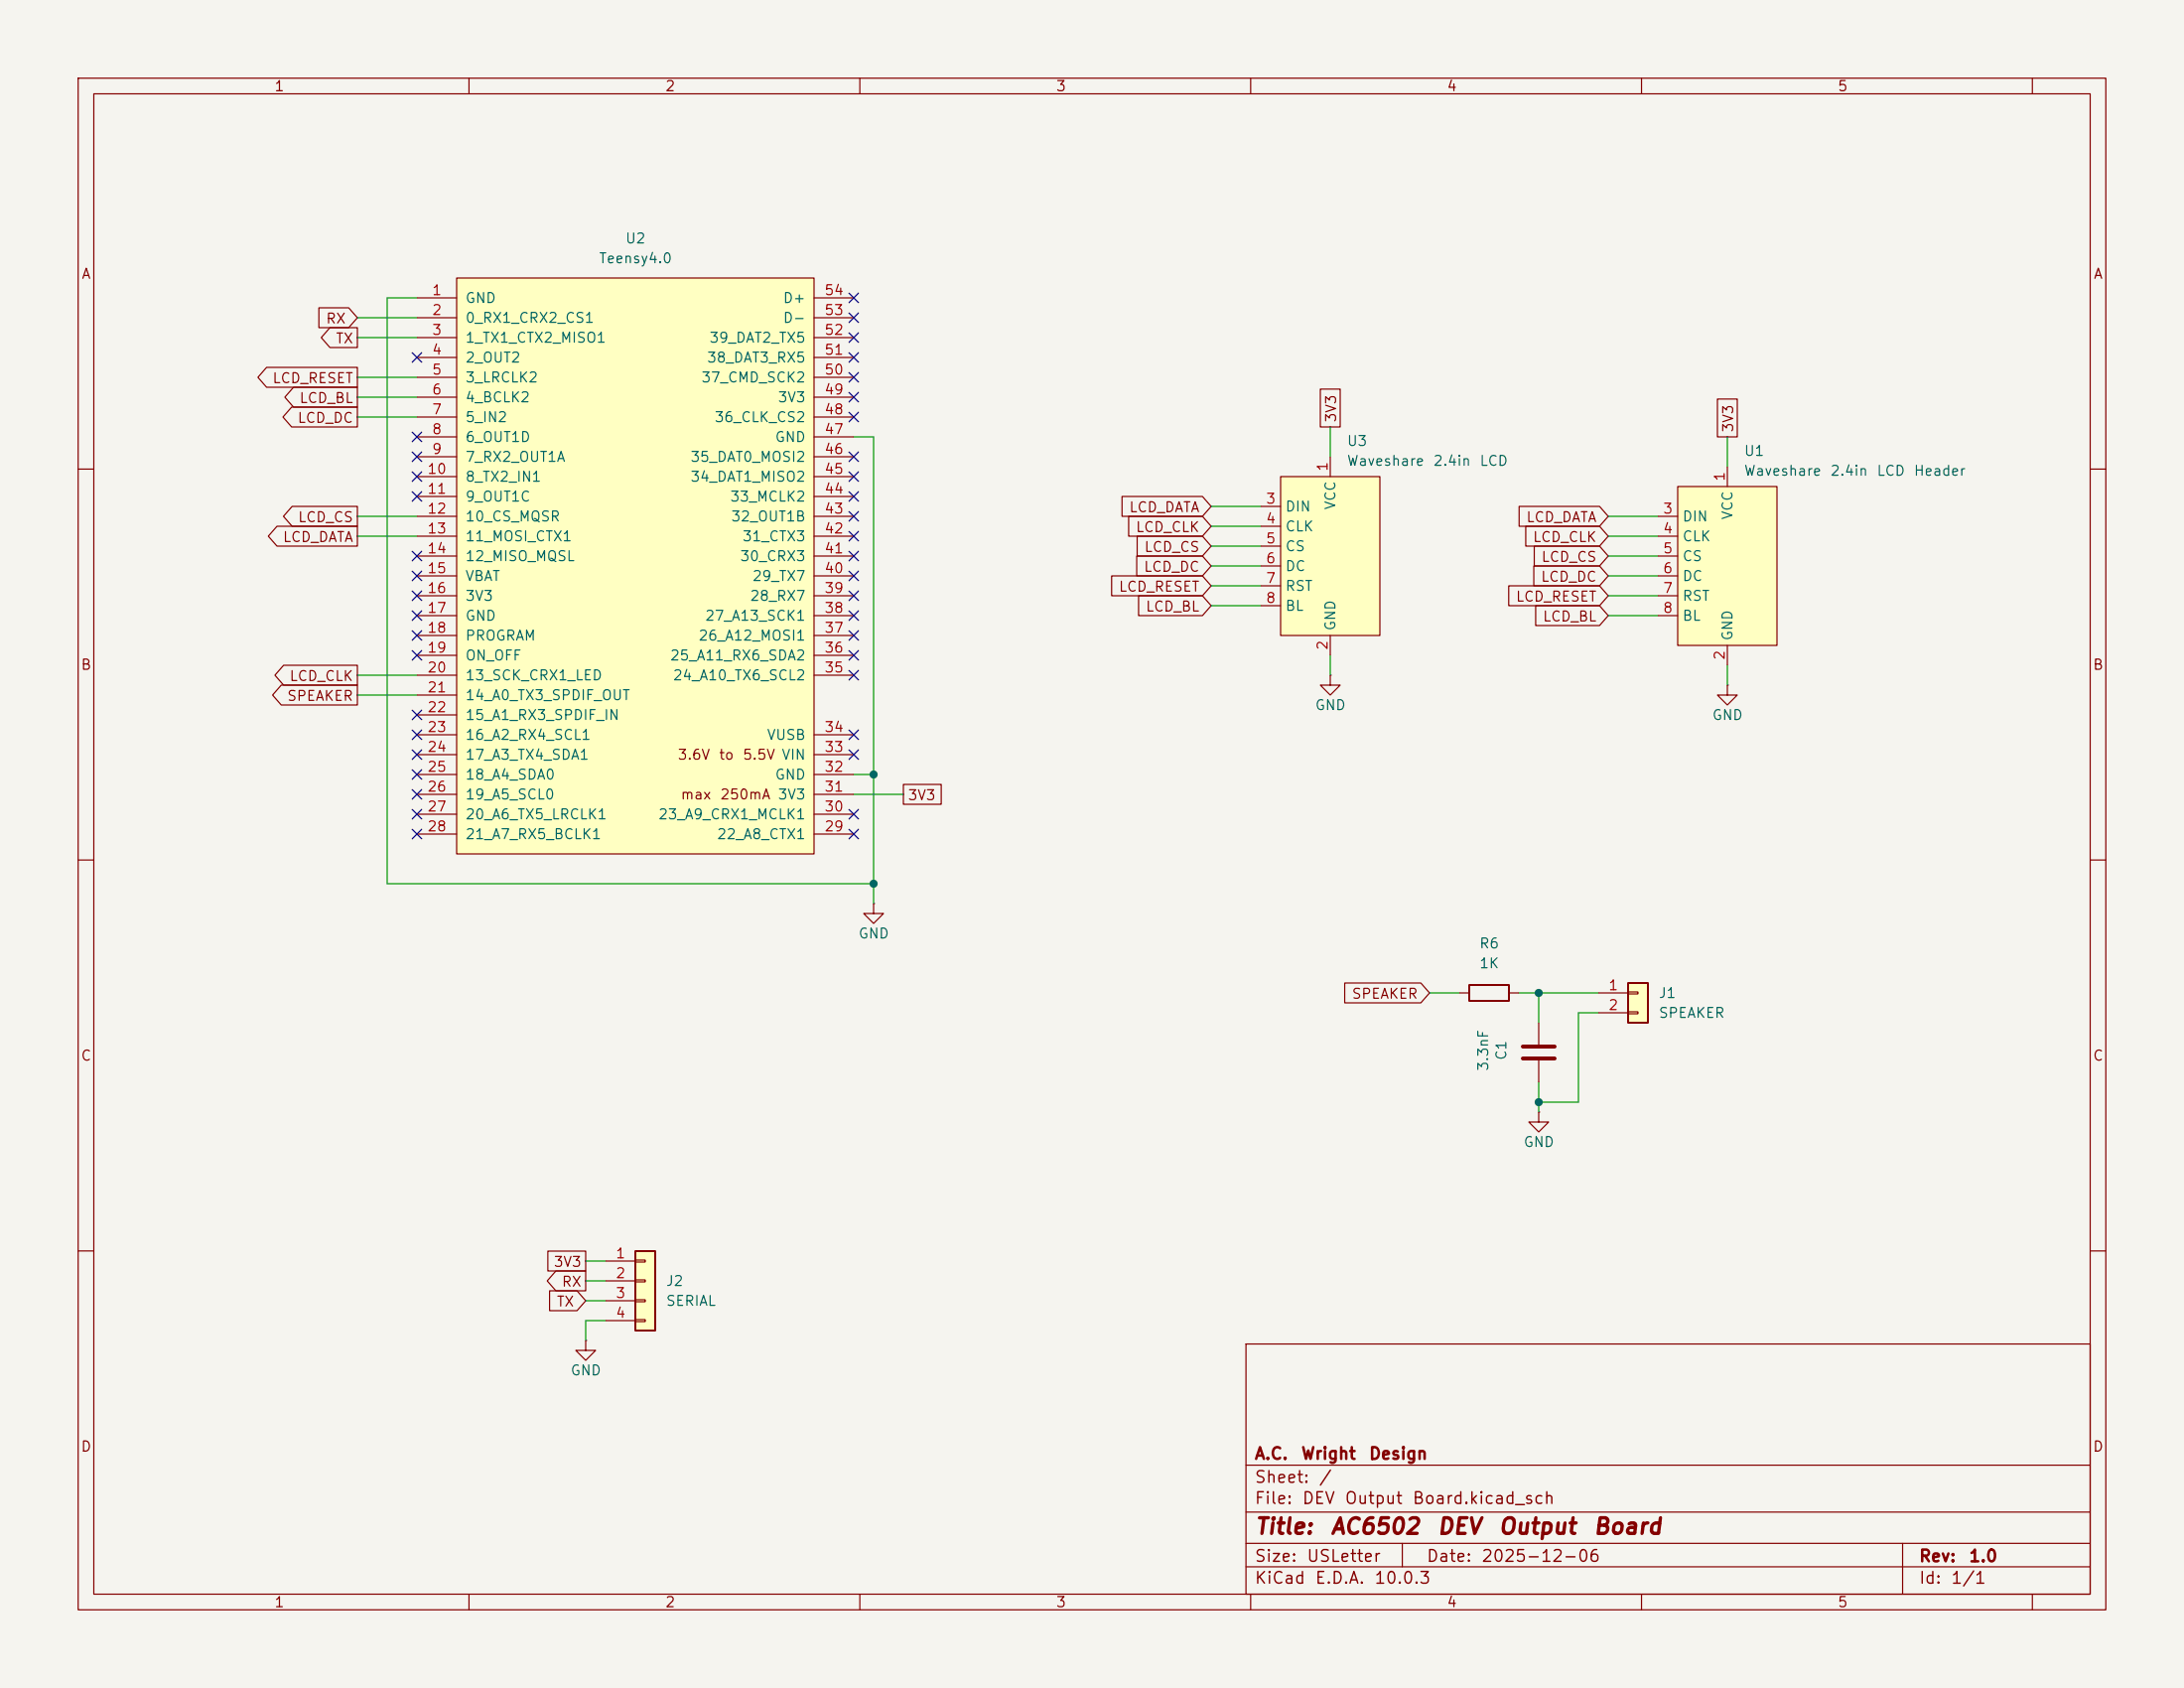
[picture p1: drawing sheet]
(kicad_sch
 (version 20250114)
 (generator "eeschema")
 (generator_version "9.0")
 (paper "USLetter")
 (title_block
  (title "AC6502 DEV Output Board")
  (date "2025-12-06")
  (rev "1.0")
  (company "A.C. Wright Design"))
 (lib_symbols
  (symbol "6502 Parts:Teensy4.0"
   (pin_names
    (offset 1.016)) (exclude_from_sim no) (in_bom yes) (on_board yes)
   (property "Reference" "U" (at 0 39.37 0) (effects (font (size 1.27 1.27))))
   (property "Value" "Teensy4.0" (at 0 -39.37 0) (effects (font (size 1.27 1.27))))
   (property "Footprint" "" (at -10.16 5.08 0) (effects (font (size 1.27 1.27)) (hide yes)))
   (property "Datasheet" "" (at -10.16 5.08 0) (effects (font (size 1.27 1.27)) (hide yes)))
   (property "Description" "" (at 0 0 0) (effects (font (size 1.27 1.27)) (hide yes)))
   (symbol "Teensy4.0_0_0"
    (text "3.6V to 5.5V" (at 11.43 -24.13 0) (effects (font (size 1.27 1.27))))
    (text "max 250mA" (at 11.43 -29.21 0) (effects (font (size 1.27 1.27))))
    (pin bidirectional line (at -27.94 24.13 0) (length 5.08) (name "3_LRCLK2" (effects (font (size 1.27 1.27)))) (number "5" (effects (font (size 1.27 1.27)))))
    (pin bidirectional line (at -27.94 21.59 0) (length 5.08) (name "4_BCLK2" (effects (font (size 1.27 1.27)))) (number "6" (effects (font (size 1.27 1.27)))))
    (pin bidirectional line (at -27.94 19.05 0) (length 5.08) (name "5_IN2" (effects (font (size 1.27 1.27)))) (number "7" (effects (font (size 1.27 1.27)))))
    (pin bidirectional line (at -27.94 16.51 0) (length 5.08) (name "6_OUT1D" (effects (font (size 1.27 1.27)))) (number "8" (effects (font (size 1.27 1.27)))))
    (pin bidirectional line (at -27.94 13.97 0) (length 5.08) (name "7_RX2_OUT1A" (effects (font (size 1.27 1.27)))) (number "9" (effects (font (size 1.27 1.27)))))
    (pin bidirectional line (at -27.94 11.43 0) (length 5.08) (name "8_TX2_IN1" (effects (font (size 1.27 1.27)))) (number "10" (effects (font (size 1.27 1.27)))))
    (pin bidirectional line (at -27.94 8.89 0) (length 5.08) (name "9_OUT1C" (effects (font (size 1.27 1.27)))) (number "11" (effects (font (size 1.27 1.27)))))
    (pin bidirectional line (at -27.94 6.35 0) (length 5.08) (name "10_CS_MQSR" (effects (font (size 1.27 1.27)))) (number "12" (effects (font (size 1.27 1.27)))))
    (pin bidirectional line (at -27.94 3.81 0) (length 5.08) (name "11_MOSI_CTX1" (effects (font (size 1.27 1.27)))) (number "13" (effects (font (size 1.27 1.27)))))
    (pin bidirectional line (at -27.94 1.27 0) (length 5.08) (name "12_MISO_MQSL" (effects (font (size 1.27 1.27)))) (number "14" (effects (font (size 1.27 1.27)))))
    (pin power_in line (at -27.94 -1.27 0) (length 5.08) (name "VBAT" (effects (font (size 1.27 1.27)))) (number "15" (effects (font (size 1.27 1.27)))))
    (pin power_in line (at -27.94 -3.81 0) (length 5.08) (name "3V3" (effects (font (size 1.27 1.27)))) (number "16" (effects (font (size 1.27 1.27)))))
    (pin power_in line (at -27.94 -6.35 0) (length 5.08) (name "GND" (effects (font (size 1.27 1.27)))) (number "17" (effects (font (size 1.27 1.27)))))
    (pin input line (at -27.94 -8.89 0) (length 5.08) (name "PROGRAM" (effects (font (size 1.27 1.27)))) (number "18" (effects (font (size 1.27 1.27)))))
    (pin input line (at -27.94 -11.43 0) (length 5.08) (name "ON_OFF" (effects (font (size 1.27 1.27)))) (number "19" (effects (font (size 1.27 1.27)))))
    (pin bidirectional line (at -27.94 -13.97 0) (length 5.08) (name "13_SCK_CRX1_LED" (effects (font (size 1.27 1.27)))) (number "20" (effects (font (size 1.27 1.27)))))
    (pin bidirectional line (at -27.94 -16.51 0) (length 5.08) (name "14_A0_TX3_SPDIF_OUT" (effects (font (size 1.27 1.27)))) (number "21" (effects (font (size 1.27 1.27)))))
    (pin bidirectional line (at -27.94 -19.05 0) (length 5.08) (name "15_A1_RX3_SPDIF_IN" (effects (font (size 1.27 1.27)))) (number "22" (effects (font (size 1.27 1.27)))))
    (pin bidirectional line (at -27.94 -21.59 0) (length 5.08) (name "16_A2_RX4_SCL1" (effects (font (size 1.27 1.27)))) (number "23" (effects (font (size 1.27 1.27)))))
    (pin bidirectional line (at -27.94 -24.13 0) (length 5.08) (name "17_A3_TX4_SDA1" (effects (font (size 1.27 1.27)))) (number "24" (effects (font (size 1.27 1.27)))))
    (pin bidirectional line (at -27.94 -26.67 0) (length 5.08) (name "18_A4_SDA0" (effects (font (size 1.27 1.27)))) (number "25" (effects (font (size 1.27 1.27)))))
    (pin bidirectional line (at -27.94 -29.21 0) (length 5.08) (name "19_A5_SCL0" (effects (font (size 1.27 1.27)))) (number "26" (effects (font (size 1.27 1.27)))))
    (pin bidirectional line (at -27.94 -31.75 0) (length 5.08) (name "20_A6_TX5_LRCLK1" (effects (font (size 1.27 1.27)))) (number "27" (effects (font (size 1.27 1.27)))))
    (pin bidirectional line (at -27.94 -34.29 0) (length 5.08) (name "21_A7_RX5_BCLK1" (effects (font (size 1.27 1.27)))) (number "28" (effects (font (size 1.27 1.27)))))
    (pin bidirectional line (at 27.94 34.29 180) (length 5.08) (name "D+" (effects (font (size 1.27 1.27)))) (number "54" (effects (font (size 1.27 1.27)))))
    (pin bidirectional line (at 27.94 31.75 180) (length 5.08) (name "D-" (effects (font (size 1.27 1.27)))) (number "53" (effects (font (size 1.27 1.27)))))
    (pin bidirectional line (at 27.94 29.21 180) (length 5.08) (name "39_DAT2_TX5" (effects (font (size 1.27 1.27)))) (number "52" (effects (font (size 1.27 1.27)))))
    (pin bidirectional line (at 27.94 26.67 180) (length 5.08) (name "38_DAT3_RX5" (effects (font (size 1.27 1.27)))) (number "51" (effects (font (size 1.27 1.27)))))
    (pin bidirectional line (at 27.94 24.13 180) (length 5.08) (name "37_CMD_SCK2" (effects (font (size 1.27 1.27)))) (number "50" (effects (font (size 1.27 1.27)))))
    (pin power_out line (at 27.94 21.59 180) (length 5.08) (name "3V3" (effects (font (size 1.27 1.27)))) (number "49" (effects (font (size 1.27 1.27)))))
    (pin bidirectional line (at 27.94 19.05 180) (length 5.08) (name "36_CLK_CS2" (effects (font (size 1.27 1.27)))) (number "48" (effects (font (size 1.27 1.27)))))
    (pin power_out line (at 27.94 16.51 180) (length 5.08) (name "GND" (effects (font (size 1.27 1.27)))) (number "47" (effects (font (size 1.27 1.27)))))
    (pin bidirectional line (at 27.94 13.97 180) (length 5.08) (name "35_DAT0_MOSI2" (effects (font (size 1.27 1.27)))) (number "46" (effects (font (size 1.27 1.27)))))
    (pin bidirectional line (at 27.94 11.43 180) (length 5.08) (name "34_DAT1_MISO2" (effects (font (size 1.27 1.27)))) (number "45" (effects (font (size 1.27 1.27)))))
    (pin bidirectional line (at 27.94 8.89 180) (length 5.08) (name "33_MCLK2" (effects (font (size 1.27 1.27)))) (number "44" (effects (font (size 1.27 1.27)))))
    (pin bidirectional line (at 27.94 6.35 180) (length 5.08) (name "32_OUT1B" (effects (font (size 1.27 1.27)))) (number "43" (effects (font (size 1.27 1.27)))))
    (pin bidirectional line (at 27.94 3.81 180) (length 5.08) (name "31_CTX3" (effects (font (size 1.27 1.27)))) (number "42" (effects (font (size 1.27 1.27)))))
    (pin bidirectional line (at 27.94 1.27 180) (length 5.08) (name "30_CRX3" (effects (font (size 1.27 1.27)))) (number "41" (effects (font (size 1.27 1.27)))))
    (pin bidirectional line (at 27.94 -1.27 180) (length 5.08) (name "29_TX7" (effects (font (size 1.27 1.27)))) (number "40" (effects (font (size 1.27 1.27)))))
    (pin bidirectional line (at 27.94 -3.81 180) (length 5.08) (name "28_RX7" (effects (font (size 1.27 1.27)))) (number "39" (effects (font (size 1.27 1.27)))))
    (pin bidirectional line (at 27.94 -6.35 180) (length 5.08) (name "27_A13_SCK1" (effects (font (size 1.27 1.27)))) (number "38" (effects (font (size 1.27 1.27)))))
    (pin bidirectional line (at 27.94 -8.89 180) (length 5.08) (name "26_A12_MOSI1" (effects (font (size 1.27 1.27)))) (number "37" (effects (font (size 1.27 1.27)))))
    (pin bidirectional line (at 27.94 -11.43 180) (length 5.08) (name "25_A11_RX6_SDA2" (effects (font (size 1.27 1.27)))) (number "36" (effects (font (size 1.27 1.27)))))
    (pin bidirectional line (at 27.94 -13.97 180) (length 5.08) (name "24_A10_TX6_SCL2" (effects (font (size 1.27 1.27)))) (number "35" (effects (font (size 1.27 1.27)))))
    (pin power_out line (at 27.94 -21.59 180) (length 5.08) (name "VUSB" (effects (font (size 1.27 1.27)))) (number "34" (effects (font (size 1.27 1.27)))))
    (pin power_in line (at 27.94 -24.13 180) (length 5.08) (name "VIN" (effects (font (size 1.27 1.27)))) (number "33" (effects (font (size 1.27 1.27)))))
    (pin power_in line (at 27.94 -26.67 180) (length 5.08) (name "GND" (effects (font (size 1.27 1.27)))) (number "32" (effects (font (size 1.27 1.27)))))
    (pin power_out line (at 27.94 -29.21 180) (length 5.08) (name "3V3" (effects (font (size 1.27 1.27)))) (number "31" (effects (font (size 1.27 1.27)))))
    (pin bidirectional line (at 27.94 -31.75 180) (length 5.08) (name "23_A9_CRX1_MCLK1" (effects (font (size 1.27 1.27)))) (number "30" (effects (font (size 1.27 1.27)))))
    (pin bidirectional line (at 27.94 -34.29 180) (length 5.08) (name "22_A8_CTX1" (effects (font (size 1.27 1.27)))) (number "29" (effects (font (size 1.27 1.27))))))
   (symbol "Teensy4.0_0_1"
    (rectangle (start -20.32 -31.75) (end -20.32 -31.75) (stroke (width 0) (type solid)) (fill (type none))))
   (symbol "Teensy4.0_1_1"
    (rectangle (start -22.86 36.83) (end 22.86 -36.83) (stroke (width 0) (type solid)) (fill (type background)))
    (pin power_in line (at -27.94 34.29 0) (length 5.08) (name "GND" (effects (font (size 1.27 1.27)))) (number "1" (effects (font (size 1.27 1.27)))))
    (pin bidirectional line (at -27.94 31.75 0) (length 5.08) (name "0_RX1_CRX2_CS1" (effects (font (size 1.27 1.27)))) (number "2" (effects (font (size 1.27 1.27)))))
    (pin bidirectional line (at -27.94 29.21 0) (length 5.08) (name "1_TX1_CTX2_MISO1" (effects (font (size 1.27 1.27)))) (number "3" (effects (font (size 1.27 1.27)))))
    (pin bidirectional line (at -27.94 26.67 0) (length 5.08) (name "2_OUT2" (effects (font (size 1.27 1.27)))) (number "4" (effects (font (size 1.27 1.27))))))
   (embedded_fonts no))
  (symbol "6502 Parts:Waveshare 2.4in LCD" (exclude_from_sim no) (in_bom no) (on_board yes)
   (property "Reference" "U" (at -5.842 11.684 0) (effects (font (size 1.27 1.27))))
   (property "Value" "Waveshare 2.4in LCD" (at 11.938 11.684 0) (effects (font (size 1.27 1.27))))
   (property "Footprint" "" (at 0 0 0) (effects (font (size 1.27 1.27)) (hide yes)))
   (property "Datasheet" "https://learn.adafruit.com/adafruit-micro-sd-breakout-board-card-tutorial/download" (at 0 0 0) (effects (font (size 1.27 1.27)) (hide yes)))
   (property "Description" "" (at 0 0 0) (effects (font (size 1.27 1.27)) (hide yes)))
   (symbol "Waveshare 2.4in LCD_1_1"
    (rectangle (start -6.35 10.16) (end 6.35 -10.16) (stroke (width 0) (type default)) (fill (type background)))
    (pin input line (at -8.89 6.35 0) (length 2.54) (name "DIN" (effects (font (size 1.27 1.27)))) (number "3" (effects (font (size 1.27 1.27)))))
    (pin input line (at -8.89 3.81 0) (length 2.54) (name "CLK" (effects (font (size 1.27 1.27)))) (number "4" (effects (font (size 1.27 1.27)))))
    (pin input line (at -8.89 1.27 0) (length 2.54) (name "CS" (effects (font (size 1.27 1.27)))) (number "5" (effects (font (size 1.27 1.27)))))
    (pin input line (at -8.89 -1.27 0) (length 2.54) (name "DC" (effects (font (size 1.27 1.27)))) (number "6" (effects (font (size 1.27 1.27)))))
    (pin input line (at -8.89 -3.81 0) (length 2.54) (name "RST" (effects (font (size 1.27 1.27)))) (number "7" (effects (font (size 1.27 1.27)))))
    (pin input line (at -8.89 -6.35 0) (length 2.54) (name "BL" (effects (font (size 1.27 1.27)))) (number "8" (effects (font (size 1.27 1.27)))))
    (pin power_in line (at 0 12.7 270) (length 2.54) (name "VCC" (effects (font (size 1.27 1.27)))) (number "1" (effects (font (size 1.27 1.27)))))
    (pin power_in line (at 0 -12.7 90) (length 2.54) (name "GND" (effects (font (size 1.27 1.27)))) (number "2" (effects (font (size 1.27 1.27))))))
   (embedded_fonts no))
  (symbol "Connector_Generic:Conn_01x02"
   (pin_names
    (offset 1.016) (hide yes)) (exclude_from_sim no) (in_bom yes) (on_board yes)
   (property "Reference" "J" (at 0 2.54 0) (effects (font (size 1.27 1.27))))
   (property "Value" "Conn_01x02" (at 0 -5.08 0) (effects (font (size 1.27 1.27))))
   (property "Footprint" "" (at 0 0 0) (effects (font (size 1.27 1.27)) (hide yes)))
   (property "Datasheet" "~" (at 0 0 0) (effects (font (size 1.27 1.27)) (hide yes)))
   (property "Description" "Generic connector, single row, 01x02, script generated (kicad-library-utils/schlib/autogen/connector/)" (at 0 0 0) (effects (font (size 1.27 1.27)) (hide yes)))
   (symbol "Conn_01x02_1_1"
    (rectangle (start -1.27 1.27) (end 1.27 -3.81) (stroke (width 0.254) (type default)) (fill (type background)))
    (rectangle (start -1.27 0.127) (end 0 -0.127) (stroke (width 0.1524) (type default)) (fill (type none)))
    (rectangle (start -1.27 -2.413) (end 0 -2.667) (stroke (width 0.1524) (type default)) (fill (type none)))
    (pin passive line (at -5.08 0 0) (length 3.81) (name "Pin_1" (effects (font (size 1.27 1.27)))) (number "1" (effects (font (size 1.27 1.27)))))
    (pin passive line (at -5.08 -2.54 0) (length 3.81) (name "Pin_2" (effects (font (size 1.27 1.27)))) (number "2" (effects (font (size 1.27 1.27))))))
   (embedded_fonts no))
  (symbol "Connector_Generic:Conn_01x04"
   (pin_names
    (offset 1.016) (hide yes)) (exclude_from_sim no) (in_bom yes) (on_board yes)
   (property "Reference" "J" (at 0 5.08 0) (effects (font (size 1.27 1.27))))
   (property "Value" "Conn_01x04" (at 0 -7.62 0) (effects (font (size 1.27 1.27))))
   (property "Footprint" "" (at 0 0 0) (effects (font (size 1.27 1.27)) (hide yes)))
   (property "Datasheet" "~" (at 0 0 0) (effects (font (size 1.27 1.27)) (hide yes)))
   (property "Description" "Generic connector, single row, 01x04, script generated (kicad-library-utils/schlib/autogen/connector/)" (at 0 0 0) (effects (font (size 1.27 1.27)) (hide yes)))
   (symbol "Conn_01x04_1_1"
    (rectangle (start -1.27 3.81) (end 1.27 -6.35) (stroke (width 0.254) (type default)) (fill (type background)))
    (rectangle (start -1.27 2.667) (end 0 2.413) (stroke (width 0.1524) (type default)) (fill (type none)))
    (rectangle (start -1.27 0.127) (end 0 -0.127) (stroke (width 0.1524) (type default)) (fill (type none)))
    (rectangle (start -1.27 -2.413) (end 0 -2.667) (stroke (width 0.1524) (type default)) (fill (type none)))
    (rectangle (start -1.27 -4.953) (end 0 -5.207) (stroke (width 0.1524) (type default)) (fill (type none)))
    (pin passive line (at -5.08 2.54 0) (length 3.81) (name "Pin_1" (effects (font (size 1.27 1.27)))) (number "1" (effects (font (size 1.27 1.27)))))
    (pin passive line (at -5.08 0 0) (length 3.81) (name "Pin_2" (effects (font (size 1.27 1.27)))) (number "2" (effects (font (size 1.27 1.27)))))
    (pin passive line (at -5.08 -2.54 0) (length 3.81) (name "Pin_3" (effects (font (size 1.27 1.27)))) (number "3" (effects (font (size 1.27 1.27)))))
    (pin passive line (at -5.08 -5.08 0) (length 3.81) (name "Pin_4" (effects (font (size 1.27 1.27)))) (number "4" (effects (font (size 1.27 1.27))))))
   (embedded_fonts no))
  (symbol "Device:C"
   (pin_numbers (hide yes))
   (pin_names
    (offset 0.254)) (exclude_from_sim no) (in_bom yes) (on_board yes)
   (property "Reference" "C" (at 0.635 2.54 0) (effects (font (size 1.27 1.27)) (justify left)))
   (property "Value" "C" (at 0.635 -2.54 0) (effects (font (size 1.27 1.27)) (justify left)))
   (property "Footprint" "" (at 0.9652 -3.81 0) (effects (font (size 1.27 1.27)) (hide yes)))
   (property "Datasheet" "~" (at 0 0 0) (effects (font (size 1.27 1.27)) (hide yes)))
   (property "Description" "Unpolarized capacitor" (at 0 0 0) (effects (font (size 1.27 1.27)) (hide yes)))
   (symbol "C_0_1"
    (polyline (pts (xy -2.032 0.762) (xy 2.032 0.762)) (stroke (width 0.508) (type default)) (fill (type none)))
    (polyline (pts (xy -2.032 -0.762) (xy 2.032 -0.762)) (stroke (width 0.508) (type default)) (fill (type none))))
   (symbol "C_1_1"
    (pin passive line (at 0 3.81 270) (length 2.794) (name "~" (effects (font (size 1.27 1.27)))) (number "1" (effects (font (size 1.27 1.27)))))
    (pin passive line (at 0 -3.81 90) (length 2.794) (name "~" (effects (font (size 1.27 1.27)))) (number "2" (effects (font (size 1.27 1.27))))))
   (embedded_fonts no))
  (symbol "Device:R"
   (pin_numbers (hide yes))
   (pin_names
    (offset 0)) (exclude_from_sim no) (in_bom yes) (on_board yes)
   (property "Reference" "R" (at 2.032 0 90) (effects (font (size 1.27 1.27))))
   (property "Value" "R" (at 0 0 90) (effects (font (size 1.27 1.27))))
   (property "Footprint" "" (at -1.778 0 90) (effects (font (size 1.27 1.27)) (hide yes)))
   (property "Datasheet" "~" (at 0 0 0) (effects (font (size 1.27 1.27)) (hide yes)))
   (property "Description" "Resistor" (at 0 0 0) (effects (font (size 1.27 1.27)) (hide yes)))
   (symbol "R_0_1"
    (rectangle (start -1.016 -2.54) (end 1.016 2.54) (stroke (width 0.254) (type default)) (fill (type none))))
   (symbol "R_1_1"
    (pin passive line (at 0 3.81 270) (length 1.27) (name "~" (effects (font (size 1.27 1.27)))) (number "1" (effects (font (size 1.27 1.27)))))
    (pin passive line (at 0 -3.81 90) (length 1.27) (name "~" (effects (font (size 1.27 1.27)))) (number "2" (effects (font (size 1.27 1.27))))))
   (embedded_fonts no))
  (symbol "power:GND"
   (power)
   (pin_numbers (hide yes))
   (pin_names
    (offset 0) (hide yes)) (exclude_from_sim no) (in_bom yes) (on_board yes)
   (property "Reference" "#PWR" (at 0 -6.35 0) (effects (font (size 1.27 1.27)) (hide yes)))
   (property "Value" "GND" (at 0 -3.81 0) (effects (font (size 1.27 1.27))))
   (property "Footprint" "" (at 0 0 0) (effects (font (size 1.27 1.27)) (hide yes)))
   (property "Datasheet" "" (at 0 0 0) (effects (font (size 1.27 1.27)) (hide yes)))
   (property "Description" "Power symbol creates a global label with name \"GND\" , ground" (at 0 0 0) (effects (font (size 1.27 1.27)) (hide yes)))
   (symbol "GND_0_1"
    (polyline (pts (xy 0 0) (xy 0 -1.27) (xy 1.27 -1.27) (xy 0 -2.54) (xy -1.27 -1.27) (xy 0 -1.27)) (stroke (width 0) (type default)) (fill (type none))))
   (symbol "GND_1_1"
    (pin power_in line (at 0 0 270) (length 0) (name "~" (effects (font (size 1.27 1.27)))) (number "1" (effects (font (size 1.27 1.27))))))
   (embedded_fonts no)))
 (junction
  (at 196.85 127)
  (diameter 0)
  (color 0 0 0 0))
 (junction
  (at 111.76 113.03)
  (diameter 0)
  (color 0 0 0 0))
 (junction
  (at 111.76 99.06)
  (diameter 0)
  (color 0 0 0 0))
 (junction
  (at 196.85 140.97)
  (diameter 0)
  (color 0 0 0 0))
 (no_connect
  (at 53.34 81.28))
 (no_connect
  (at 109.22 73.66))
 (no_connect
  (at 109.22 48.26))
 (no_connect
  (at 53.34 93.98))
 (no_connect
  (at 53.34 73.66))
 (no_connect
  (at 109.22 104.14))
 (no_connect
  (at 109.22 66.04))
 (no_connect
  (at 53.34 71.12))
 (no_connect
  (at 53.34 55.88))
 (no_connect
  (at 109.22 71.12))
 (no_connect
  (at 109.22 50.8))
 (no_connect
  (at 109.22 63.5))
 (no_connect
  (at 53.34 99.06))
 (no_connect
  (at 109.22 93.98))
 (no_connect
  (at 109.22 83.82))
 (no_connect
  (at 53.34 83.82))
 (no_connect
  (at 53.34 45.72))
 (no_connect
  (at 109.22 40.64))
 (no_connect
  (at 53.34 63.5))
 (no_connect
  (at 53.34 58.42))
 (no_connect
  (at 53.34 96.52))
 (no_connect
  (at 53.34 106.68))
 (no_connect
  (at 53.34 104.14))
 (no_connect
  (at 109.22 43.18))
 (no_connect
  (at 53.34 91.44))
 (no_connect
  (at 109.22 96.52))
 (no_connect
  (at 109.22 38.1))
 (no_connect
  (at 109.22 58.42))
 (no_connect
  (at 109.22 68.58))
 (no_connect
  (at 109.22 86.36))
 (no_connect
  (at 53.34 60.96))
 (no_connect
  (at 109.22 81.28))
 (no_connect
  (at 109.22 60.96))
 (no_connect
  (at 109.22 45.72))
 (no_connect
  (at 109.22 78.74))
 (no_connect
  (at 109.22 106.68))
 (no_connect
  (at 53.34 101.6))
 (no_connect
  (at 53.34 76.2))
 (no_connect
  (at 109.22 76.2))
 (no_connect
  (at 53.34 78.74))
 (no_connect
  (at 109.22 53.34))
 (wire
  (pts (xy 182.88 127) (xy 186.69 127))
  (stroke (width 0) (type default)))
 (wire
  (pts (xy 111.76 113.03) (xy 111.76 99.06))
  (stroke (width 0) (type default)))
 (wire
  (pts (xy 196.85 127) (xy 196.85 130.81))
  (stroke (width 0) (type default)))
 (wire
  (pts (xy 205.74 76.2) (xy 212.09 76.2))
  (stroke (width 0) (type default)))
 (wire
  (pts (xy 201.93 129.54) (xy 201.93 140.97))
  (stroke (width 0) (type default)))
 (wire
  (pts (xy 205.74 68.58) (xy 212.09 68.58))
  (stroke (width 0) (type default)))
 (wire
  (pts (xy 53.34 38.1) (xy 49.53 38.1))
  (stroke (width 0) (type default)))
 (wire
  (pts (xy 154.94 67.31) (xy 161.29 67.31))
  (stroke (width 0) (type default)))
 (wire
  (pts (xy 45.72 40.64) (xy 53.34 40.64))
  (stroke (width 0) (type default)))
 (wire
  (pts (xy 109.22 55.88) (xy 111.76 55.88))
  (stroke (width 0) (type default)))
 (wire
  (pts (xy 74.93 171.45) (xy 74.93 168.91))
  (stroke (width 0) (type default)))
 (wire
  (pts (xy 205.74 78.74) (xy 212.09 78.74))
  (stroke (width 0) (type default)))
 (wire
  (pts (xy 111.76 99.06) (xy 109.22 99.06))
  (stroke (width 0) (type default)))
 (wire
  (pts (xy 45.72 48.26) (xy 53.34 48.26))
  (stroke (width 0) (type default)))
 (wire
  (pts (xy 170.18 83.82) (xy 170.18 86.36))
  (stroke (width 0) (type default)))
 (wire
  (pts (xy 205.74 71.12) (xy 212.09 71.12))
  (stroke (width 0) (type default)))
 (wire
  (pts (xy 154.94 64.77) (xy 161.29 64.77))
  (stroke (width 0) (type default)))
 (wire
  (pts (xy 154.94 74.93) (xy 161.29 74.93))
  (stroke (width 0) (type default)))
 (wire
  (pts (xy 154.94 69.85) (xy 161.29 69.85))
  (stroke (width 0) (type default)))
 (wire
  (pts (xy 45.72 50.8) (xy 53.34 50.8))
  (stroke (width 0) (type default)))
 (wire
  (pts (xy 74.93 166.37) (xy 77.47 166.37))
  (stroke (width 0) (type default)))
 (wire
  (pts (xy 201.93 129.54) (xy 204.47 129.54))
  (stroke (width 0) (type default)))
 (wire
  (pts (xy 220.98 55.88) (xy 220.98 59.69))
  (stroke (width 0) (type default)))
 (wire
  (pts (xy 45.72 43.18) (xy 53.34 43.18))
  (stroke (width 0) (type default)))
 (wire
  (pts (xy 45.72 66.04) (xy 53.34 66.04))
  (stroke (width 0) (type default)))
 (wire
  (pts (xy 45.72 88.9) (xy 53.34 88.9))
  (stroke (width 0) (type default)))
 (wire
  (pts (xy 154.94 77.47) (xy 161.29 77.47))
  (stroke (width 0) (type default)))
 (wire
  (pts (xy 196.85 127) (xy 204.47 127))
  (stroke (width 0) (type default)))
 (wire
  (pts (xy 205.74 73.66) (xy 212.09 73.66))
  (stroke (width 0) (type default)))
 (wire
  (pts (xy 45.72 53.34) (xy 53.34 53.34))
  (stroke (width 0) (type default)))
 (wire
  (pts (xy 111.76 113.03) (xy 111.76 115.57))
  (stroke (width 0) (type default)))
 (wire
  (pts (xy 49.53 38.1) (xy 49.53 113.03))
  (stroke (width 0) (type default)))
 (wire
  (pts (xy 74.93 168.91) (xy 77.47 168.91))
  (stroke (width 0) (type default)))
 (wire
  (pts (xy 109.22 101.6) (xy 115.57 101.6))
  (stroke (width 0) (type default)))
 (wire
  (pts (xy 196.85 138.43) (xy 196.85 140.97))
  (stroke (width 0) (type default)))
 (wire
  (pts (xy 45.72 68.58) (xy 53.34 68.58))
  (stroke (width 0) (type default)))
 (wire
  (pts (xy 196.85 140.97) (xy 196.85 142.24))
  (stroke (width 0) (type default)))
 (wire
  (pts (xy 111.76 55.88) (xy 111.76 99.06))
  (stroke (width 0) (type default)))
 (wire
  (pts (xy 220.98 85.09) (xy 220.98 87.63))
  (stroke (width 0) (type default)))
 (wire
  (pts (xy 74.93 161.29) (xy 77.47 161.29))
  (stroke (width 0) (type default)))
 (wire
  (pts (xy 74.93 163.83) (xy 77.47 163.83))
  (stroke (width 0) (type default)))
 (wire
  (pts (xy 170.18 54.61) (xy 170.18 58.42))
  (stroke (width 0) (type default)))
 (wire
  (pts (xy 205.74 66.04) (xy 212.09 66.04))
  (stroke (width 0) (type default)))
 (wire
  (pts (xy 45.72 86.36) (xy 53.34 86.36))
  (stroke (width 0) (type default)))
 (wire
  (pts (xy 49.53 113.03) (xy 111.76 113.03))
  (stroke (width 0) (type default)))
 (wire
  (pts (xy 201.93 140.97) (xy 196.85 140.97))
  (stroke (width 0) (type default)))
 (wire
  (pts (xy 154.94 72.39) (xy 161.29 72.39))
  (stroke (width 0) (type default)))
 (wire
  (pts (xy 194.31 127) (xy 196.85 127))
  (stroke (width 0) (type default)))
 (global_label "LCD_CLK"
  (shape input)
  (at 154.94 67.31 180)
  (fields_autoplaced yes)
  (effects (font (size 1.27 1.27)) (justify right))
  (property "Intersheetrefs" "${INTERSHEET_REFS}" (at 143.851 67.31 0) (effects (font (size 1.27 1.27)) (justify right) (hide yes))))
 (global_label "LCD_RESET"
  (shape input)
  (at 205.74 76.2 180)
  (fields_autoplaced yes)
  (effects (font (size 1.27 1.27)) (justify right))
  (property "Intersheetrefs" "${INTERSHEET_REFS}" (at 192.474 76.2 0) (effects (font (size 1.27 1.27)) (justify right) (hide yes))))
 (global_label "LCD_DATA"
  (shape input)
  (at 205.74 66.04 180)
  (fields_autoplaced yes)
  (effects (font (size 1.27 1.27)) (justify right))
  (property "Intersheetrefs" "${INTERSHEET_REFS}" (at 193.8043 66.04 0) (effects (font (size 1.27 1.27)) (justify right) (hide yes))))
 (global_label "TX"
  (shape input)
  (at 74.93 166.37 180)
  (fields_autoplaced yes)
  (effects (font (size 1.27 1.27)) (justify right))
  (property "Intersheetrefs" "${INTERSHEET_REFS}" (at 69.7677 166.37 0) (effects (font (size 1.27 1.27)) (justify right) (hide yes))))
 (global_label "LCD_CS"
  (shape output)
  (at 45.72 66.04 180)
  (fields_autoplaced yes)
  (effects (font (size 1.27 1.27)) (justify right))
  (property "Intersheetrefs" "${INTERSHEET_REFS}" (at 35.7196 66.04 0) (effects (font (size 1.27 1.27)) (justify right) (hide yes))))
 (global_label "SPEAKER"
  (shape input)
  (at 182.88 127 180)
  (effects (font (size 1.27 1.27)) (justify right))
  (property "Intersheetrefs" "${INTERSHEET_REFS}" (at 182.88 127 90) (effects (font (size 1.27 1.27)) (hide yes))))
 (global_label "RX"
  (shape output)
  (at 74.93 163.83 180)
  (fields_autoplaced yes)
  (effects (font (size 1.27 1.27)) (justify right))
  (property "Intersheetrefs" "${INTERSHEET_REFS}" (at 69.4653 163.83 0) (effects (font (size 1.27 1.27)) (justify right) (hide yes))))
 (global_label "LCD_DATA"
  (shape input)
  (at 154.94 64.77 180)
  (fields_autoplaced yes)
  (effects (font (size 1.27 1.27)) (justify right))
  (property "Intersheetrefs" "${INTERSHEET_REFS}" (at 143.0043 64.77 0) (effects (font (size 1.27 1.27)) (justify right) (hide yes))))
 (global_label "LCD_CLK"
  (shape input)
  (at 205.74 68.58 180)
  (fields_autoplaced yes)
  (effects (font (size 1.27 1.27)) (justify right))
  (property "Intersheetrefs" "${INTERSHEET_REFS}" (at 194.651 68.58 0) (effects (font (size 1.27 1.27)) (justify right) (hide yes))))
 (global_label "LCD_RESET"
  (shape input)
  (at 154.94 74.93 180)
  (fields_autoplaced yes)
  (effects (font (size 1.27 1.27)) (justify right))
  (property "Intersheetrefs" "${INTERSHEET_REFS}" (at 141.674 74.93 0) (effects (font (size 1.27 1.27)) (justify right) (hide yes))))
 (global_label "LCD_BL"
  (shape input)
  (at 154.94 77.47 180)
  (fields_autoplaced yes)
  (effects (font (size 1.27 1.27)) (justify right))
  (property "Intersheetrefs" "${INTERSHEET_REFS}" (at 145.121 77.47 0) (effects (font (size 1.27 1.27)) (justify right) (hide yes))))
 (global_label "LCD_BL"
  (shape input)
  (at 205.74 78.74 180)
  (fields_autoplaced yes)
  (effects (font (size 1.27 1.27)) (justify right))
  (property "Intersheetrefs" "${INTERSHEET_REFS}" (at 195.921 78.74 0) (effects (font (size 1.27 1.27)) (justify right) (hide yes))))
 (global_label "3V3"
  (shape passive)
  (at 220.98 55.88 90)
  (fields_autoplaced yes)
  (effects (font (size 1.27 1.27)) (justify left))
  (property "Intersheetrefs" "${INTERSHEET_REFS}" (at 220.98 49.3872 90) (effects (font (size 1.27 1.27)) (justify left) (hide yes))))
 (global_label "3V3"
  (shape passive)
  (at 74.93 161.29 180)
  (fields_autoplaced yes)
  (effects (font (size 1.27 1.27)) (justify right))
  (property "Intersheetrefs" "${INTERSHEET_REFS}" (at 68.4372 161.29 0) (effects (font (size 1.27 1.27)) (justify right) (hide yes))))
 (global_label "SPEAKER"
  (shape output)
  (at 45.72 88.9 180)
  (fields_autoplaced yes)
  (effects (font (size 1.27 1.27)) (justify right))
  (property "Intersheetrefs" "${INTERSHEET_REFS}" (at 34.3287 88.9 0) (effects (font (size 1.27 1.27)) (justify right) (hide yes))))
 (global_label "LCD_CS"
  (shape input)
  (at 205.74 71.12 180)
  (fields_autoplaced yes)
  (effects (font (size 1.27 1.27)) (justify right))
  (property "Intersheetrefs" "${INTERSHEET_REFS}" (at 195.7396 71.12 0) (effects (font (size 1.27 1.27)) (justify right) (hide yes))))
 (global_label "LCD_CLK"
  (shape output)
  (at 45.72 86.36 180)
  (fields_autoplaced yes)
  (effects (font (size 1.27 1.27)) (justify right))
  (property "Intersheetrefs" "${INTERSHEET_REFS}" (at 34.631 86.36 0) (effects (font (size 1.27 1.27)) (justify right) (hide yes))))
 (global_label "LCD_CS"
  (shape input)
  (at 154.94 69.85 180)
  (fields_autoplaced yes)
  (effects (font (size 1.27 1.27)) (justify right))
  (property "Intersheetrefs" "${INTERSHEET_REFS}" (at 144.9396 69.85 0) (effects (font (size 1.27 1.27)) (justify right) (hide yes))))
 (global_label "LCD_BL"
  (shape output)
  (at 45.72 50.8 180)
  (fields_autoplaced yes)
  (effects (font (size 1.27 1.27)) (justify right))
  (property "Intersheetrefs" "${INTERSHEET_REFS}" (at 35.901 50.8 0) (effects (font (size 1.27 1.27)) (justify right) (hide yes))))
 (global_label "LCD_DC"
  (shape input)
  (at 205.74 73.66 180)
  (fields_autoplaced yes)
  (effects (font (size 1.27 1.27)) (justify right))
  (property "Intersheetrefs" "${INTERSHEET_REFS}" (at 195.6791 73.66 0) (effects (font (size 1.27 1.27)) (justify right) (hide yes))))
 (global_label "LCD_DATA"
  (shape output)
  (at 45.72 68.58 180)
  (fields_autoplaced yes)
  (effects (font (size 1.27 1.27)) (justify right))
  (property "Intersheetrefs" "${INTERSHEET_REFS}" (at 33.7843 68.58 0) (effects (font (size 1.27 1.27)) (justify right) (hide yes))))
 (global_label "LCD_DC"
  (shape output)
  (at 45.72 53.34 180)
  (fields_autoplaced yes)
  (effects (font (size 1.27 1.27)) (justify right))
  (property "Intersheetrefs" "${INTERSHEET_REFS}" (at 35.6591 53.34 0) (effects (font (size 1.27 1.27)) (justify right) (hide yes))))
 (global_label "LCD_RESET"
  (shape output)
  (at 45.72 48.26 180)
  (fields_autoplaced yes)
  (effects (font (size 1.27 1.27)) (justify right))
  (property "Intersheetrefs" "${INTERSHEET_REFS}" (at 32.454 48.26 0) (effects (font (size 1.27 1.27)) (justify right) (hide yes))))
 (global_label "LCD_DC"
  (shape input)
  (at 154.94 72.39 180)
  (fields_autoplaced yes)
  (effects (font (size 1.27 1.27)) (justify right))
  (property "Intersheetrefs" "${INTERSHEET_REFS}" (at 144.8791 72.39 0) (effects (font (size 1.27 1.27)) (justify right) (hide yes))))
 (global_label "RX"
  (shape input)
  (at 45.72 40.64 180)
  (fields_autoplaced yes)
  (effects (font (size 1.27 1.27)) (justify right))
  (property "Intersheetrefs" "${INTERSHEET_REFS}" (at 40.2553 40.64 0) (effects (font (size 1.27 1.27)) (justify right) (hide yes))))
 (global_label "TX"
  (shape output)
  (at 45.72 43.18 180)
  (fields_autoplaced yes)
  (effects (font (size 1.27 1.27)) (justify right))
  (property "Intersheetrefs" "${INTERSHEET_REFS}" (at 40.5577 43.18 0) (effects (font (size 1.27 1.27)) (justify right) (hide yes))))
 (global_label "3V3"
  (shape passive)
  (at 115.57 101.6 0)
  (fields_autoplaced yes)
  (effects (font (size 1.27 1.27)) (justify left))
  (property "Intersheetrefs" "${INTERSHEET_REFS}" (at 122.0628 101.6 0) (effects (font (size 1.27 1.27)) (justify left) (hide yes))))
 (global_label "3V3"
  (shape passive)
  (at 170.18 54.61 90)
  (fields_autoplaced yes)
  (effects (font (size 1.27 1.27)) (justify left))
  (property "Intersheetrefs" "${INTERSHEET_REFS}" (at 170.18 48.1172 90) (effects (font (size 1.27 1.27)) (justify left) (hide yes))))
 (symbol
  (lib_id "Connector_Generic:Conn_01x02")
  (at 209.55 127 0)
  (unit 1)
  (exclude_from_sim no)
  (in_bom yes)
  (on_board yes)
  (dnp no)
  (fields_autoplaced yes)
  (property "Reference" "J1" (at 212.09 126.9999 0) (effects (font (size 1.27 1.27)) (justify left)))
  (property "Value" "SPEAKER" (at 212.09 129.5399 0) (effects (font (size 1.27 1.27)) (justify left)))
  (property "Footprint" "Connector_JST:JST_XH_B2B-XH-A_1x02_P2.50mm_Vertical" (at 209.55 127 0) (effects (font (size 1.27 1.27)) (hide yes)))
  (property "Datasheet" "" (at 209.55 127 0) (effects (font (size 1.27 1.27)) (hide yes)))
  (property "Description" "Generic connector, single row, 01x02, script generated (kicad-library-utils/schlib/autogen/connector/)" (at 209.55 127 0) (effects (font (size 1.27 1.27)) (hide yes)))
  (property "Digikey" "455-B2B-XH-A-ND" (at 209.55 127 0) (effects (font (size 1.27 1.27)) (hide yes)))
  (property "Other" "" (at 209.55 127 0) (effects (font (size 1.27 1.27)) (hide yes)))
  (property "Mouser" "" (at 209.55 127 0) (effects (font (size 1.27 1.27)) (hide yes)))
  (property "Jameco" "" (at 209.55 127 0) (hide yes) (show_name no) (do_not_autoplace no) (effects (font (size 1.27 1.27))))
  (property "LCSC" "" (at 209.55 127 0) (hide yes) (show_name no) (do_not_autoplace no) (effects (font (size 1.27 1.27))))
  (pin "1")
  (pin "2"))
 (symbol
  (lib_id "6502 Parts:Waveshare 2.4in LCD")
  (at 220.98 72.39 0)
  (unit 1)
  (exclude_from_sim no)
  (in_bom yes)
  (on_board yes)
  (dnp no)
  (property "Reference" "U1" (at 223.012 57.658 0) (effects (font (size 1.27 1.27)) (justify left)))
  (property "Value" "Waveshare 2.4in LCD Header" (at 223.012 60.198 0) (effects (font (size 1.27 1.27)) (justify left)))
  (property "Footprint" "Connector_PinHeader_2.54mm:PinHeader_1x08_P2.54mm_Vertical" (at 220.98 72.39 0) (effects (font (size 1.27 1.27)) (hide yes)))
  (property "Datasheet" "https://learn.adafruit.com/adafruit-micro-sd-breakout-board-card-tutorial/download" (at 220.98 72.39 0) (effects (font (size 1.27 1.27)) (hide yes)))
  (property "Description" "" (at 220.98 72.39 0) (effects (font (size 1.27 1.27)) (hide yes)))
  (property "Digikey" "S1011EC-40-ND" (at 220.98 72.39 0) (effects (font (size 1.27 1.27)) (hide yes)))
  (property "Other" "" (at 220.98 72.39 0) (effects (font (size 1.27 1.27)) (hide yes)))
  (property "Mouser" "200-TSW14007TS" (at 220.98 72.39 0) (effects (font (size 1.27 1.27)) (hide yes)))
  (property "Jameco" "" (at 220.98 72.39 0) (hide yes) (show_name no) (do_not_autoplace no) (effects (font (size 1.27 1.27))))
  (property "LCSC" "" (at 220.98 72.39 0) (hide yes) (show_name no) (do_not_autoplace no) (effects (font (size 1.27 1.27))))
  (pin "3")
  (pin "4")
  (pin "5")
  (pin "6")
  (pin "7")
  (pin "8")
  (pin "2")
  (pin "1"))
 (symbol
  (lib_id "Connector_Generic:Conn_01x04")
  (at 82.55 163.83 0)
  (unit 1)
  (exclude_from_sim no)
  (in_bom yes)
  (on_board yes)
  (dnp no)
  (fields_autoplaced yes)
  (property "Reference" "J2" (at 85.09 163.8299 0) (effects (font (size 1.27 1.27)) (justify left)))
  (property "Value" "SERIAL" (at 85.09 166.3699 0) (effects (font (size 1.27 1.27)) (justify left)))
  (property "Footprint" "Connector_PinHeader_2.54mm:PinHeader_1x04_P2.54mm_Vertical" (at 82.55 163.83 0) (effects (font (size 1.27 1.27)) (hide yes)))
  (property "Datasheet" "" (at 82.55 163.83 0) (effects (font (size 1.27 1.27)) (hide yes)))
  (property "Description" "Generic connector, single row, 01x04, script generated (kicad-library-utils/schlib/autogen/connector/)" (at 82.55 163.83 0) (effects (font (size 1.27 1.27)) (hide yes)))
  (property "Digikey" "S1011EC-40-ND" (at 82.55 163.83 0) (effects (font (size 1.27 1.27)) (hide yes)))
  (property "Other" "" (at 82.55 163.83 0) (effects (font (size 1.27 1.27)) (hide yes)))
  (property "Mouser" "200-TSW14007TS" (at 82.55 163.83 0) (effects (font (size 1.27 1.27)) (hide yes)))
  (property "Jameco" "" (at 82.55 163.83 0) (hide yes) (show_name no) (do_not_autoplace no) (effects (font (size 1.27 1.27))))
  (property "LCSC" "" (at 82.55 163.83 0) (hide yes) (show_name no) (do_not_autoplace no) (effects (font (size 1.27 1.27))))
  (pin "3")
  (pin "1")
  (pin "2")
  (pin "4"))
 (symbol
  (lib_id "power:GND")
  (at 111.76 115.57 0)
  (mirror y)
  (unit 1)
  (exclude_from_sim no)
  (in_bom yes)
  (on_board yes)
  (dnp no)
  (fields_autoplaced yes)
  (property "Reference" "#PWR04" (at 111.76 121.92 0) (effects (font (size 1.27 1.27)) (hide yes)))
  (property "Value" "GND" (at 111.76 119.38 0) (effects (font (size 1.27 1.27))))
  (property "Footprint" "" (at 111.76 115.57 0) (effects (font (size 1.27 1.27)) (hide yes)))
  (property "Datasheet" "" (at 111.76 115.57 0) (effects (font (size 1.27 1.27)) (hide yes)))
  (property "Description" "Power symbol creates a global label with name \"GND\" , ground" (at 111.76 115.57 0) (effects (font (size 1.27 1.27)) (hide yes)))
  (pin "1"))
 (symbol
  (lib_id "Device:C")
  (at 196.85 134.62 0)
  (unit 1)
  (exclude_from_sim no)
  (in_bom yes)
  (on_board yes)
  (dnp no)
  (property "Reference" "C1" (at 192.0494 134.366 90) (effects (font (size 1.27 1.27))))
  (property "Value" "3.3nF" (at 189.738 134.366 90) (effects (font (size 1.27 1.27))))
  (property "Footprint" "Capacitor_THT:C_Disc_D5.0mm_W2.5mm_P2.50mm" (at 197.8152 138.43 0) (effects (font (size 1.27 1.27)) (hide yes)))
  (property "Datasheet" "" (at 196.85 134.62 0) (effects (font (size 1.27 1.27)) (hide yes)))
  (property "Description" "" (at 196.85 134.62 0) (effects (font (size 1.27 1.27)) (hide yes)))
  (property "Digikey" "478-3175-ND" (at 196.85 134.62 0) (effects (font (size 1.27 1.27)) (hide yes)))
  (property "Other" "" (at 196.85 134.62 0) (effects (font (size 1.27 1.27)) (hide yes)))
  (property "Mouser" "581-SR151C332KAR" (at 196.85 134.62 0) (effects (font (size 1.27 1.27)) (hide yes)))
  (property "Jameco" "" (at 196.85 134.62 0) (hide yes) (show_name no) (do_not_autoplace no) (effects (font (size 1.27 1.27))))
  (property "LCSC" "" (at 196.85 134.62 0) (hide yes) (show_name no) (do_not_autoplace no) (effects (font (size 1.27 1.27))))
  (pin "1")
  (pin "2"))
 (symbol
  (lib_id "Device:R")
  (at 190.5 127 90)
  (unit 1)
  (exclude_from_sim no)
  (in_bom yes)
  (on_board yes)
  (dnp no)
  (fields_autoplaced yes)
  (property "Reference" "R6" (at 190.5 120.65 90) (effects (font (size 1.27 1.27))))
  (property "Value" "1K" (at 190.5 123.19 90) (effects (font (size 1.27 1.27))))
  (property "Footprint" "Resistor_THT:R_Axial_DIN0204_L3.6mm_D1.6mm_P5.08mm_Horizontal" (at 190.5 128.778 90) (effects (font (size 1.27 1.27)) (hide yes)))
  (property "Datasheet" "" (at 190.5 127 0) (effects (font (size 1.27 1.27)) (hide yes)))
  (property "Description" "Resistor" (at 190.5 127 0) (effects (font (size 1.27 1.27)) (hide yes)))
  (property "Digikey" "13-MFR-12FTF52-1KCT-ND" (at 190.5 127 0) (effects (font (size 1.27 1.27)) (hide yes)))
  (property "Other" "" (at 190.5 127 0) (effects (font (size 1.27 1.27)) (hide yes)))
  (property "Mouser" "603-MFR-12FTF52-1K" (at 190.5 127 0) (effects (font (size 1.27 1.27)) (hide yes)))
  (property "Jameco" "" (at 190.5 127 0) (hide yes) (show_name no) (do_not_autoplace no) (effects (font (size 1.27 1.27))))
  (property "LCSC" "" (at 190.5 127 0) (hide yes) (show_name no) (do_not_autoplace no) (effects (font (size 1.27 1.27))))
  (pin "2")
  (pin "1"))
 (symbol
  (lib_id "power:GND")
  (at 74.93 171.45 0)
  (mirror y)
  (unit 1)
  (exclude_from_sim no)
  (in_bom yes)
  (on_board yes)
  (dnp no)
  (fields_autoplaced yes)
  (property "Reference" "#PWR010" (at 74.93 177.8 0) (effects (font (size 1.27 1.27)) (hide yes)))
  (property "Value" "GND" (at 74.93 175.26 0) (effects (font (size 1.27 1.27))))
  (property "Footprint" "" (at 74.93 171.45 0) (effects (font (size 1.27 1.27)) (hide yes)))
  (property "Datasheet" "" (at 74.93 171.45 0) (effects (font (size 1.27 1.27)) (hide yes)))
  (property "Description" "Power symbol creates a global label with name \"GND\" , ground" (at 74.93 171.45 0) (effects (font (size 1.27 1.27)) (hide yes)))
  (pin "1"))
 (symbol
  (lib_id "6502 Parts:Teensy4.0")
  (at 81.28 72.39 0)
  (unit 1)
  (exclude_from_sim no)
  (in_bom yes)
  (on_board yes)
  (dnp no)
  (fields_autoplaced yes)
  (property "Reference" "U2" (at 81.28 30.48 0) (effects (font (size 1.27 1.27))))
  (property "Value" "Teensy4.0" (at 81.28 33.02 0) (effects (font (size 1.27 1.27))))
  (property "Footprint" "6502 Parts:Teensy40" (at 71.12 67.31 0) (effects (font (size 1.27 1.27)) (hide yes)))
  (property "Datasheet" "" (at 71.12 67.31 0) (effects (font (size 1.27 1.27)) (hide yes)))
  (property "Description" "" (at 81.28 72.39 0) (effects (font (size 1.27 1.27)) (hide yes)))
  (property "Digikey" "" (at 81.28 72.39 0) (effects (font (size 1.27 1.27)) (hide yes)))
  (property "Other" "https://www.pjrc.com/store/teensy40.html" (at 81.28 72.39 0) (effects (font (size 1.27 1.27)) (hide yes)))
  (property "Mouser" "" (at 81.28 72.39 0) (effects (font (size 1.27 1.27)) (hide yes)))
  (property "Jameco" "" (at 81.28 72.39 0) (hide yes) (show_name no) (do_not_autoplace no) (effects (font (size 1.27 1.27))))
  (property "LCSC" "" (at 81.28 72.39 0) (hide yes) (show_name no) (do_not_autoplace no) (effects (font (size 1.27 1.27))))
  (pin "19")
  (pin "18")
  (pin "17")
  (pin "16")
  (pin "15")
  (pin "14")
  (pin "12")
  (pin "13")
  (pin "10")
  (pin "11")
  (pin "9")
  (pin "8")
  (pin "7")
  (pin "6")
  (pin "5")
  (pin "20")
  (pin "40")
  (pin "47")
  (pin "41")
  (pin "48")
  (pin "49")
  (pin "52")
  (pin "53")
  (pin "54")
  (pin "27")
  (pin "28")
  (pin "23")
  (pin "22")
  (pin "21")
  (pin "26")
  (pin "25")
  (pin "43")
  (pin "42")
  (pin "24")
  (pin "44")
  (pin "45")
  (pin "51")
  (pin "46")
  (pin "50")
  (pin "33")
  (pin "32")
  (pin "29")
  (pin "34")
  (pin "4")
  (pin "30")
  (pin "39")
  (pin "1")
  (pin "38")
  (pin "36")
  (pin "2")
  (pin "37")
  (pin "31")
  (pin "35")
  (pin "3"))
 (symbol
  (lib_id "power:GND")
  (at 170.18 86.36 0)
  (mirror y)
  (unit 1)
  (exclude_from_sim no)
  (in_bom yes)
  (on_board yes)
  (dnp no)
  (fields_autoplaced yes)
  (property "Reference" "#PWR03" (at 170.18 92.71 0) (effects (font (size 1.27 1.27)) (hide yes)))
  (property "Value" "GND" (at 170.18 90.17 0) (effects (font (size 1.27 1.27))))
  (property "Footprint" "" (at 170.18 86.36 0) (effects (font (size 1.27 1.27)) (hide yes)))
  (property "Datasheet" "" (at 170.18 86.36 0) (effects (font (size 1.27 1.27)) (hide yes)))
  (property "Description" "Power symbol creates a global label with name \"GND\" , ground" (at 170.18 86.36 0) (effects (font (size 1.27 1.27)) (hide yes)))
  (pin "1"))
 (symbol
  (lib_id "power:GND")
  (at 196.85 142.24 0)
  (unit 1)
  (exclude_from_sim no)
  (in_bom yes)
  (on_board yes)
  (dnp no)
  (fields_autoplaced yes)
  (property "Reference" "#PWR06" (at 196.85 148.59 0) (effects (font (size 1.27 1.27)) (hide yes)))
  (property "Value" "GND" (at 196.85 146.05 0) (effects (font (size 1.27 1.27))))
  (property "Footprint" "" (at 196.85 142.24 0) (effects (font (size 1.27 1.27)) (hide yes)))
  (property "Datasheet" "" (at 196.85 142.24 0) (effects (font (size 1.27 1.27)) (hide yes)))
  (property "Description" "Power symbol creates a global label with name \"GND\" , ground" (at 196.85 142.24 0) (effects (font (size 1.27 1.27)) (hide yes)))
  (pin "1"))
 (symbol
  (lib_id "6502 Parts:Waveshare 2.4in LCD")
  (at 170.18 71.12 0)
  (unit 1)
  (exclude_from_sim no)
  (in_bom yes)
  (on_board yes)
  (dnp no)
  (property "Reference" "U3" (at 172.212 56.388 0) (effects (font (size 1.27 1.27)) (justify left)))
  (property "Value" "Waveshare 2.4in LCD" (at 172.212 58.928 0) (effects (font (size 1.27 1.27)) (justify left)))
  (property "Footprint" "6502 Parts:Waveshare 2.4in LCD" (at 170.18 71.12 0) (effects (font (size 1.27 1.27)) (hide yes)))
  (property "Datasheet" "https://learn.adafruit.com/adafruit-micro-sd-breakout-board-card-tutorial/download" (at 170.18 71.12 0) (effects (font (size 1.27 1.27)) (hide yes)))
  (property "Description" "" (at 170.18 71.12 0) (effects (font (size 1.27 1.27)) (hide yes)))
  (property "Digikey" "" (at 170.18 71.12 0) (effects (font (size 1.27 1.27)) (hide yes)))
  (property "Other" "https://www.amazon.com/dp/B08H24H7KX" (at 170.18 71.12 0) (effects (font (size 1.27 1.27)) (hide yes)))
  (property "Mouser" "" (at 170.18 71.12 0) (effects (font (size 1.27 1.27)) (hide yes)))
  (property "Jameco" "" (at 170.18 71.12 0) (hide yes) (show_name no) (do_not_autoplace no) (effects (font (size 1.27 1.27))))
  (property "LCSC" "" (at 170.18 71.12 0) (hide yes) (show_name no) (do_not_autoplace no) (effects (font (size 1.27 1.27))))
  (pin "3")
  (pin "4")
  (pin "5")
  (pin "6")
  (pin "7")
  (pin "8")
  (pin "2")
  (pin "1"))
 (symbol
  (lib_id "power:GND")
  (at 220.98 87.63 0)
  (mirror y)
  (unit 1)
  (exclude_from_sim no)
  (in_bom yes)
  (on_board yes)
  (dnp no)
  (fields_autoplaced yes)
  (property "Reference" "#PWR02" (at 220.98 93.98 0) (effects (font (size 1.27 1.27)) (hide yes)))
  (property "Value" "GND" (at 220.98 91.44 0) (effects (font (size 1.27 1.27))))
  (property "Footprint" "" (at 220.98 87.63 0) (effects (font (size 1.27 1.27)) (hide yes)))
  (property "Datasheet" "" (at 220.98 87.63 0) (effects (font (size 1.27 1.27)) (hide yes)))
  (property "Description" "Power symbol creates a global label with name \"GND\" , ground" (at 220.98 87.63 0) (effects (font (size 1.27 1.27)) (hide yes)))
  (pin "1"))
 (sheet_instances
  (path ""
   (page "1")))
 (embedded_fonts no))
